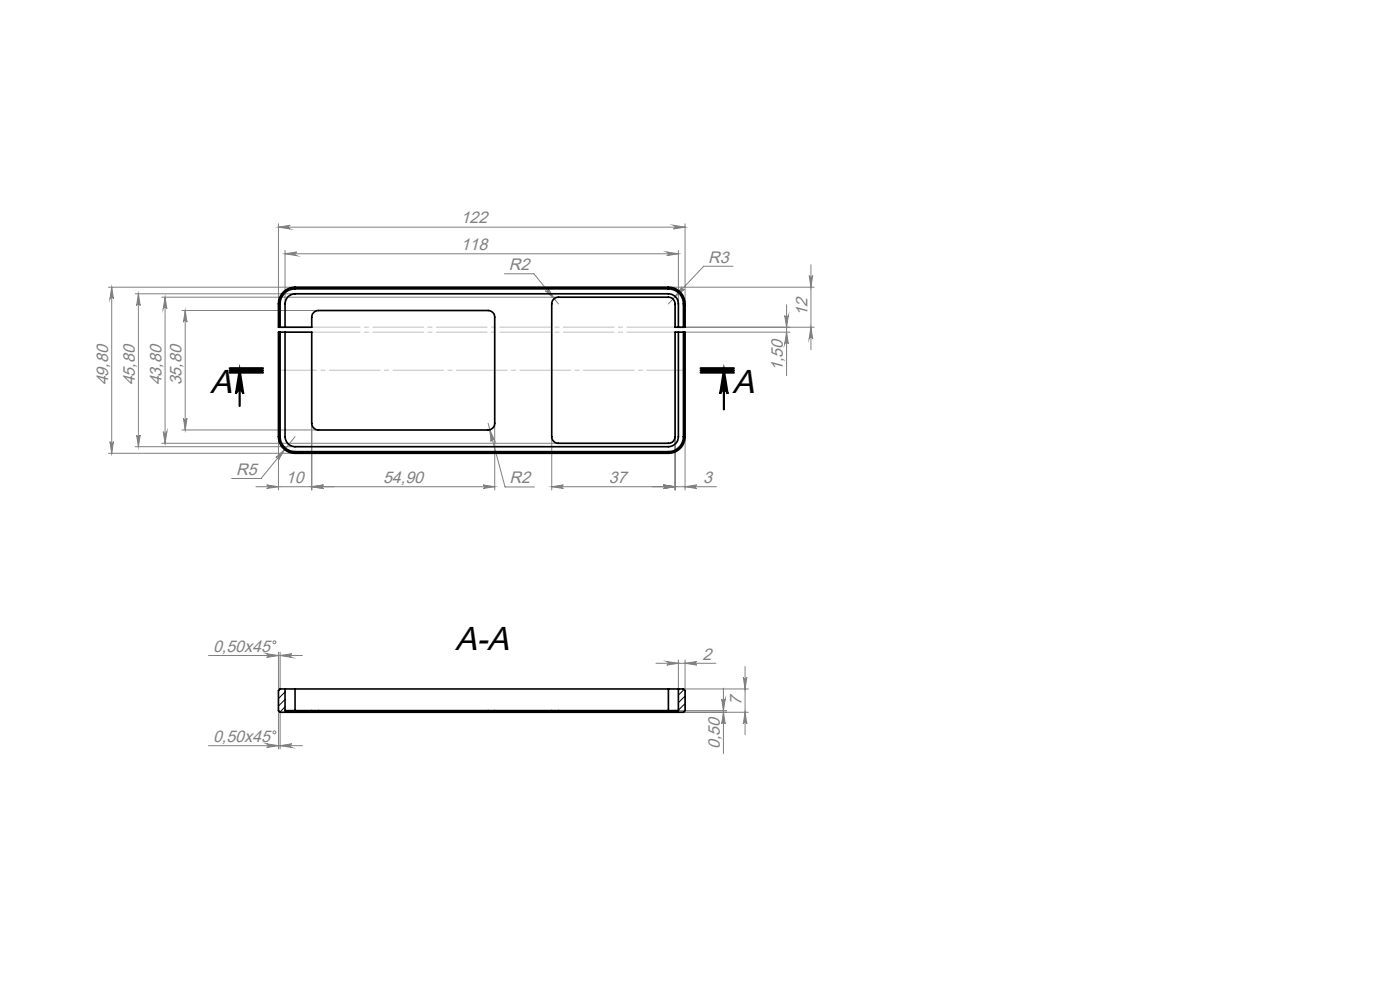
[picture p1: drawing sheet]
<svg xmlns="http://www.w3.org/2000/svg" width="420mm" height="297mm" viewBox="0 0 420 297" stroke-linecap="round" stroke-linejoin="round" font-family="sans-serif">
<g fill="none" stroke="#808080" stroke-width=".3">
<path d="M83.5 68.1l3.5-.6a.55 .55 0 0 0-.5 .6 .55 .55 0 0 0 .5 .5zM83.5 67.1v23.9M83.5 68.1h122M85.5 76.1l3.5-.6a.55 .55 0 0 0-.5 .6 .55 .55 0 0 0 .5 .5zM85.5 75.1v15.9M85.5 76.1h118M200 75.5l3.5 .6-3.5 .5a.55 .55 0 0 0 .5-.5 .55 .55 0 0 0-.5-.6zM202 67.5l3.5 .6-3.5 .5a.55 .55 0 0 0 .5-.5 .55 .55 0 0 0-.5-.6zM203.5 75.1v15.9M205.5 67.1v23.9M219.9 79.8h-8.8l-10.6 11.3M243.3 79.3v25.5"/>
<path d="M32.5 86.1h56M33.5 86.1l.5 3.5a.53 .53 0 0 0-.5-.5 .53 .53 0 0 0-.5 .5zM33.5 86.1v49.8M40.5 88h48M41.5 88v45.9M41.5 88l.6 3.6a.53 .53 0 0 0-.6-.6 .53 .53 0 0 0-.5 .6zM48.5 89.1h119M49.5 89.1v43.8M49.5 89.1l.6 3.5a.55 .55 0 0 0-.6-.5 .55 .55 0 0 0-.5 .5zM54.6 93.1h40.9M55.6 93.1v35.8M55.6 93.1l.5 3.5a.53 .53 0 0 0-.5-.5 .53 .53 0 0 0-.6 .5z"/>
<path d="M151.3 82.1h8.9l7.3 9M163.6 87.1a.54 .54 0 0 0 .8 .1 .54 .54 0 0 0 .1-.7l1.8 3zM200.5 86.1h43.8M204.6 86a.54 .54 0 0 0 0 .7 .54 .54 0 0 0 .8 0l-2.8 2.2zM205.5 98.1h38.8M205.5 99.6h31.5M235.4 94.6a.55 .55 0 0 0 .6 .5 .55 .55 0 0 0 .5-.5l-.5 3.5zM236 91.3v21.3M236 99.6l.5 3.5a.55 .55 0 0 0-.5-.6 .55 .55 0 0 0-.6 .6zM242.7 82.6a.53 .53 0 0 0 .6 .5 .53 .53 0 0 0 .5-.5l-.5 3.5zM243.3 98.1l.5 3.5a.53 .53 0 0 0-.5-.5 .53 .53 0 0 0-.6 .5zM32.5 135.9h56"/>
<path d="M33 132.4a.53 .53 0 0 0 .5 .5 .53 .53 0 0 0 .5-.5l-.5 3.5zM40.5 133.9h48M41 130.4a.53 .53 0 0 0 .5 .5 .53 .53 0 0 0 .6-.5l-.6 3.5zM48.5 132.9h119M49 129.4a.55 .55 0 0 0 .5 .5 .55 .55 0 0 0 .6-.5l-.6 3.5zM54.6 128.9h40.9M55 125.4a.53 .53 0 0 0 .6 .5 .53 .53 0 0 0 .5-.5l-.5 3.5zM82.8 137.1l2.6-2.3-1.8 3a.53 .53 0 0 0-.1-.7 .53 .53 0 0 0-.7 0zM83.5 130.9v16M88.5 130.9l-10.2 12.5h-8.8M93.5 126.9v20M146.4 126.9l5.1 19h8.8"/>
<path d="M146.9 128.8l1.5 3.2a.55 .55 0 0 0-.7-.3 .55 .55 0 0 0-.4 .6zM148.4 126.9v20M165.5 130.9v16M202.5 130.9v16M205.5 130.9v16M80 145.3l3.5 .6-3.5 .5a.53 .53 0 0 0 .5-.5 .53 .53 0 0 0-.5-.6zM93.5 145.9l3.5-.6a.53 .53 0 0 0-.5 .6 .53 .53 0 0 0 .5 .5zM144.9 145.3l3.5 .6-3.5 .5a.53 .53 0 0 0 .5-.5 .53 .53 0 0 0-.5-.6zM148.4 145.9h-71.6M165.5 145.9l3.5-.6a.53 .53 0 0 0-.5 .6 .53 .53 0 0 0 .5 .5zM165.5 145.9h49.4M199 145.3l3.5 .6-3.5 .5a.53 .53 0 0 0 .5-.5 .53 .53 0 0 0-.5-.6z"/>
<path d="M205.5 145.9l3.5-.6a.53 .53 0 0 0-.5 .6 .53 .53 0 0 0 .5 .5zM62.5 196.5h28.2M80 195.9l3.5 .6-3.5 .5a.55 .55 0 0 0 .5-.5 .55 .55 0 0 0-.5-.6zM83.5 195.5v11.5M84 196.5l3.5-.6a.55 .55 0 0 0-.5 .6 .55 .55 0 0 0 .5 .5zM84 195.5v10.9M196.8 198.8h18M200 198.3l3.5 .5-3.5 .5a.53 .53 0 0 0 .5-.5 .53 .53 0 0 0-.5-.5zM203.5 197.8v8.6M205.5 198.8l3.5-.5a.53 .53 0 0 0-.5 .5 .53 .53 0 0 0 .5 .5zM205.5 197.8v9.2M223.5 199.7v20.5"/>
<path d="M83.5 213v11.5M84 213.5v11M203.5 213h14.5M205 206.5h19.5M205 213.5h19.5M216.5 209.5a.53 .53 0 0 0 .5 .5 .53 .53 0 0 0 .6-.5l-.6 3.5zM217 206.2v19.6M217 213.5l.6 3.5a.53 .53 0 0 0-.6-.5 .53 .53 0 0 0-.5 .5zM223 203a.53 .53 0 0 0 .5 .5 .53 .53 0 0 0 .5-.5l-.5 3.5zM223.5 213.5l.5 3.5a.53 .53 0 0 0-.5-.5 .53 .53 0 0 0-.5 .5zM62.5 223.5h28.2M80 222.9l3.5 .6-3.5 .5a.55 .55 0 0 0 .5-.5 .55 .55 0 0 0-.5-.6z"/>
<path d="M84 223.5l3.5-.6a.55 .55 0 0 0-.5 .6 .55 .55 0 0 0 .5 .5z"/>
<circle cx="82.3" cy="192.5" r=".44"/>
<circle cx="82.3" cy="219.5" r=".43"/>
</g>
<path d="M71.9 111.1l1.1 6.9a1.11 1.11 0 0 0-1.1-1 1.11 1.11 0 0 0-1.1 1zM217.2 111.1l1.1 6.9a1.13 1.13 0 0 0-1.1-1 1.13 1.13 0 0 0-1.2 1z" fill="none" stroke="#000" stroke-width=".65" stroke-linecap="butt"/>
<path d="M68.9 111.7h10zM68.9 111h10M68.9 110.4h10M71.9 111.1v10.6M210.2 111h10M210.2 110.4h10M210.2 111.7h10M217.2 111.1v11.6" fill="none" stroke="#000" stroke-width=".65"/>
<path d="M93.5 98h109M93.5 99.5h109" fill="none" stroke="#c0c0c0" stroke-width=".3" stroke-dasharray="15.2 1.3 1.3 1.3" stroke-dashoffset=".7"/>
<path d="M83.5 110.9h122" fill="none" stroke="#c0c0c0" stroke-width=".3" stroke-dasharray="15.2 1.3 1.3 1.3" stroke-dashoffset="3.8"/>
<path d="M217.2 111.1l1.1 6.9a1.13 1.13 0 0 0-1.1-1 1.13 1.13 0 0 0-1.2 1zM71.9 111.1l1.1 6.9a1.11 1.11 0 0 0-1.1-1 1.11 1.11 0 0 0-1.1 1z" fill="#000"/>
<g fill="#808080">
<path d="M83.5 68.1l3.5-.6a.55 .55 0 0 0-.5 .6 .55 .55 0 0 0 .5 .5zM202 67.5l3.5 .6-3.5 .5a.55 .55 0 0 0 .5-.5 .55 .55 0 0 0-.5-.6zM165.5 145.9l3.5-.6a.53 .53 0 0 0-.5 .6 .53 .53 0 0 0 .5 .5zM199 145.3l3.5 .6-3.5 .5a.53 .53 0 0 0 .5-.5 .53 .53 0 0 0-.5-.6zM80 145.3l3.5 .6-3.5 .5a.53 .53 0 0 0 .5-.5 .53 .53 0 0 0-.5-.6zM93.5 145.9l3.5-.6a.53 .53 0 0 0-.5 .6 .53 .53 0 0 0 .5 .5zM199 145.3l3.5 .6-3.5 .5a.53 .53 0 0 0 .5-.5 .53 .53 0 0 0-.5-.6zM205.5 145.9l3.5-.6a.53 .53 0 0 0-.5 .6 .53 .53 0 0 0 .5 .5zM82.8 137.1a.53 .53 0 0 1 .7 0 .53 .53 0 0 1 .1 .7l1.8-3zM204.6 86l-2 2.9 2.8-2.2a.54 .54 0 0 1-.8 0 .54 .54 0 0 1 0-.7zM163.6 87.1l2.7 2.4-1.8-3a.54 .54 0 0 1-.1 .7 .54 .54 0 0 1-.8-.1zM146.9 128.8l.4 3.5a.55 .55 0 0 1 .4-.6 .55 .55 0 0 1 .7 .3zM80 222.9l3.5 .6-3.5 .5a.55 .55 0 0 0 .5-.5 .55 .55 0 0 0-.5-.6zM84 223.5l3.5-.6a.55 .55 0 0 0-.5 .6 .55 .55 0 0 0 .5 .5zM80 195.9l3.5 .6-3.5 .5a.55 .55 0 0 0 .5-.5 .55 .55 0 0 0-.5-.6zM84 196.5l3.5-.6a.55 .55 0 0 0-.5 .6 .55 .55 0 0 0 .5 .5z"/>
<path d="M200 198.3l3.5 .5-3.5 .5a.53 .53 0 0 0 .5-.5 .53 .53 0 0 0-.5-.5zM205.5 198.8l3.5-.5a.53 .53 0 0 0-.5 .5 .53 .53 0 0 0 .5 .5z"/>
<path d="M200 75.5l3.5 .6-3.5 .5a.55 .55 0 0 0 .5-.5 .55 .55 0 0 0-.5-.6zM85.5 76.1l3.5-.6a.55 .55 0 0 0-.5 .6 .55 .55 0 0 0 .5 .5z"/>
<path d="M243.3 98.1l.5 3.5a.53 .53 0 0 0-.5-.5 .53 .53 0 0 0-.6 .5zM242.7 82.6a.53 .53 0 0 0 .6 .5 .53 .53 0 0 0 .5-.5l-.5 3.5z"/>
<path d="M33.5 86.1l.5 3.5a.53 .53 0 0 0-.5-.5 .53 .53 0 0 0-.5 .5zM33 132.4a.53 .53 0 0 0 .5 .5 .53 .53 0 0 0 .5-.5l-.5 3.5zM41.5 88l.6 3.6a.53 .53 0 0 0-.6-.6 .53 .53 0 0 0-.5 .6zM41 130.4a.53 .53 0 0 0 .5 .5 .53 .53 0 0 0 .6-.5l-.6 3.5zM235.4 94.6a.55 .55 0 0 0 .6 .5 .55 .55 0 0 0 .5-.5l-.5 3.5zM236 99.6l.5 3.5a.55 .55 0 0 0-.5-.6 .55 .55 0 0 0-.6 .6zM55.6 93.1l.5 3.5a.53 .53 0 0 0-.5-.5 .53 .53 0 0 0-.6 .5zM55 125.4a.53 .53 0 0 0 .6 .5 .53 .53 0 0 0 .5-.5l-.5 3.5zM49.5 89.1l.6 3.5a.55 .55 0 0 0-.6-.5 .55 .55 0 0 0-.5 .5zM49 129.4a.55 .55 0 0 0 .5 .5 .55 .55 0 0 0 .6-.5l-.6 3.5zM223 203a.53 .53 0 0 0 .5 .5 .53 .53 0 0 0 .5-.5l-.5 3.5zM223.5 213.5l.5 3.5a.53 .53 0 0 0-.5-.5 .53 .53 0 0 0-.5 .5zM216.5 209.5a.53 .53 0 0 0 .5 .5 .53 .53 0 0 0 .6-.5l-.6 3.5zM217 213.5l.6 3.5a.53 .53 0 0 0-.6-.5 .53 .53 0 0 0-.5 .5z"/>
<path d="M93.5 145.9l3.5-.6a.53 .53 0 0 0-.5 .6 .53 .53 0 0 0 .5 .5zM144.9 145.3l3.5 .6-3.5 .5a.53 .53 0 0 0 .5-.5 .53 .53 0 0 0-.5-.6z"/>
</g>
<g fill="none" stroke="#000" stroke-width=".5">
<path d="M83.5 91.1v7h10v-3a2.05 2.05 0 0 1 2-2h50.9a1.99 1.99 0 0 1 2 2v31.8a1.99 1.99 0 0 1-2 2h-50.9a2.05 2.05 0 0 1-2-2v-27.3h-10v31.3M83.5 91.1h.5M84 91.1v7M84 99.6v31.3M85.5 98.1v-7a3 3 0 0 1 3-3.1h112a3 3 0 0 1 3 3.1v7M85.5 99.6v31.3a3 3 0 0 0 3 3h112a3 3 0 0 0 3-3v-31.3M88.5 86.6a4.5 4.5 0 0 0-4.5 4.5M88.5 86.1a5 5 0 0 0-5 5M88.5 86.6h112M88.5 86.1v.5M88.5 86.1h112M200.5 86.6a4.5 4.5 0 0 1 4.5 4.5"/>
<path d="M200.5 86.1a5 5 0 0 1 5 5M200.5 86.1v.5M205 91.1v7M205 99.6v31.3M205 91.1h.5M205.5 91.1v7h-3v-7a1.99 1.99 0 0 0-2-2h-33a1.99 1.99 0 0 0-2 2v39.8a1.99 1.99 0 0 0 2 2h33a1.99 1.99 0 0 0 2-2v-31.3h3v31.3M83.5 130.9a5 5 0 0 0 5 5M83.5 130.9h.5M84 130.9a4.5 4.5 0 0 0 4.5 4.5M88.5 135.4v.5M88.5 135.4h112M88.5 135.9h112"/>
<path d="M200.5 135.4v.5M205 130.9a4.5 4.5 0 0 1-4.5 4.5M205 130.9h.5M205.5 130.9a5 5 0 0 1-5 5M85.5 206.5h3M85.5 206.5v6.5h8M85.5 206.5h-1.5l-.5 .5v6l.5 .5h9.5M88.5 206.5v6.5M88.5 206.5h112M93.5 213h2M93.5 213.5h2M93.5 213v.5"/>
<path d="M95.5 213h50.9M95.5 213.5h50.9M95.5 213v.5M146.4 213h2M146.4 213.5h2M146.4 213v.5M148.4 213v.5M148.4 213h17.1M148.4 213.5h17.1M165.5 213h2M165.5 213.5h2M165.5 213v.5"/>
<path d="M167.5 213h35M167.5 213.5h33M167.5 213v.5M200.5 213.5h2M200.5 206.5h3M200.5 206.5v7M202.5 213v.5M203.5 206.5v6.5h-1M203.5 206.5h1.5l.5 .5v6l-.5 .5h-2.5"/>
</g>
<g fill="none" stroke="#000" stroke-width=".3">
<path d="M84.2 206.5l-.7 .6M85.5 207.4l-2 2M85.5 209.6l-2 2M85.5 211.8l-1.5 1.6M86.6 213l-.5 .5M88.9 213l-.5 .5M91.1 213l-.5 .5M93.4 213l-.5 .5M149.5 213l-.5 .5M151.8 213l-.5 .5M154 213l-.5 .5M156.2 213l-.4 .5"/>
<path d="M158.5 213l-.5 .5M160.7 213l-.5 .5M163 213l-.5 .5M165.2 213l-.5 .5M203.4 213l-.5 .5M205.2 206.7l-1.7 1.6M205.5 208.6l-2 2M205.5 210.9l-2 1.9"/>
</g>
<g font-size="10">
<text x="63" y="117.9">A</text>
<text x="219.7" y="117.9">A</text>
<text x="136.5" y="194.8">A-A</text>
</g>
<g font-size="5" fill="#808080">
<text x="138.2" y="67">122</text>
<text x="138.2" y="75">118</text>
<text x="152.7" y="81">R2</text>
<text x="212.4" y="78.7">R3</text>
<text x="242.2" y="94.7" transform="rotate(-90 242.2 94.7)">12</text>
<text x="234.9" y="111.2" transform="rotate(-90 234.9 111.2)">1,50</text>
<text x="32.5" y="115.5" transform="rotate(-90 32.5 115.5)">49,80</text>
<text x="40.5" y="115.5" transform="rotate(-90 40.5 115.5)">45,80</text>
<text x="48.5" y="115.5" transform="rotate(-90 48.5 115.5)">43,80</text>
<text x="54.5" y="115.5" transform="rotate(-90 54.5 115.5)">35,80</text>
<text x="70.9" y="142.3">R5</text>
<text x="85.7" y="144.8">10</text>
<text x="114.9" y="144.8">54,90</text>
<text x="152.9" y="144.8">R2</text>
<text x="182.6" y="144.8">37</text>
<text x="211" y="144.8">3</text>
<text x="63.9" y="195.3">0,50x45</text>
<text x="210.8" y="197.7">2</text>
<text x="222.5" y="211.4" transform="rotate(-90 222.5 211.4)">7</text>
<text x="63.9" y="222.3">0,50x45</text>
<text x="216" y="224.5" transform="rotate(-90 216 224.5)">0,50</text>
</g>
</svg>
